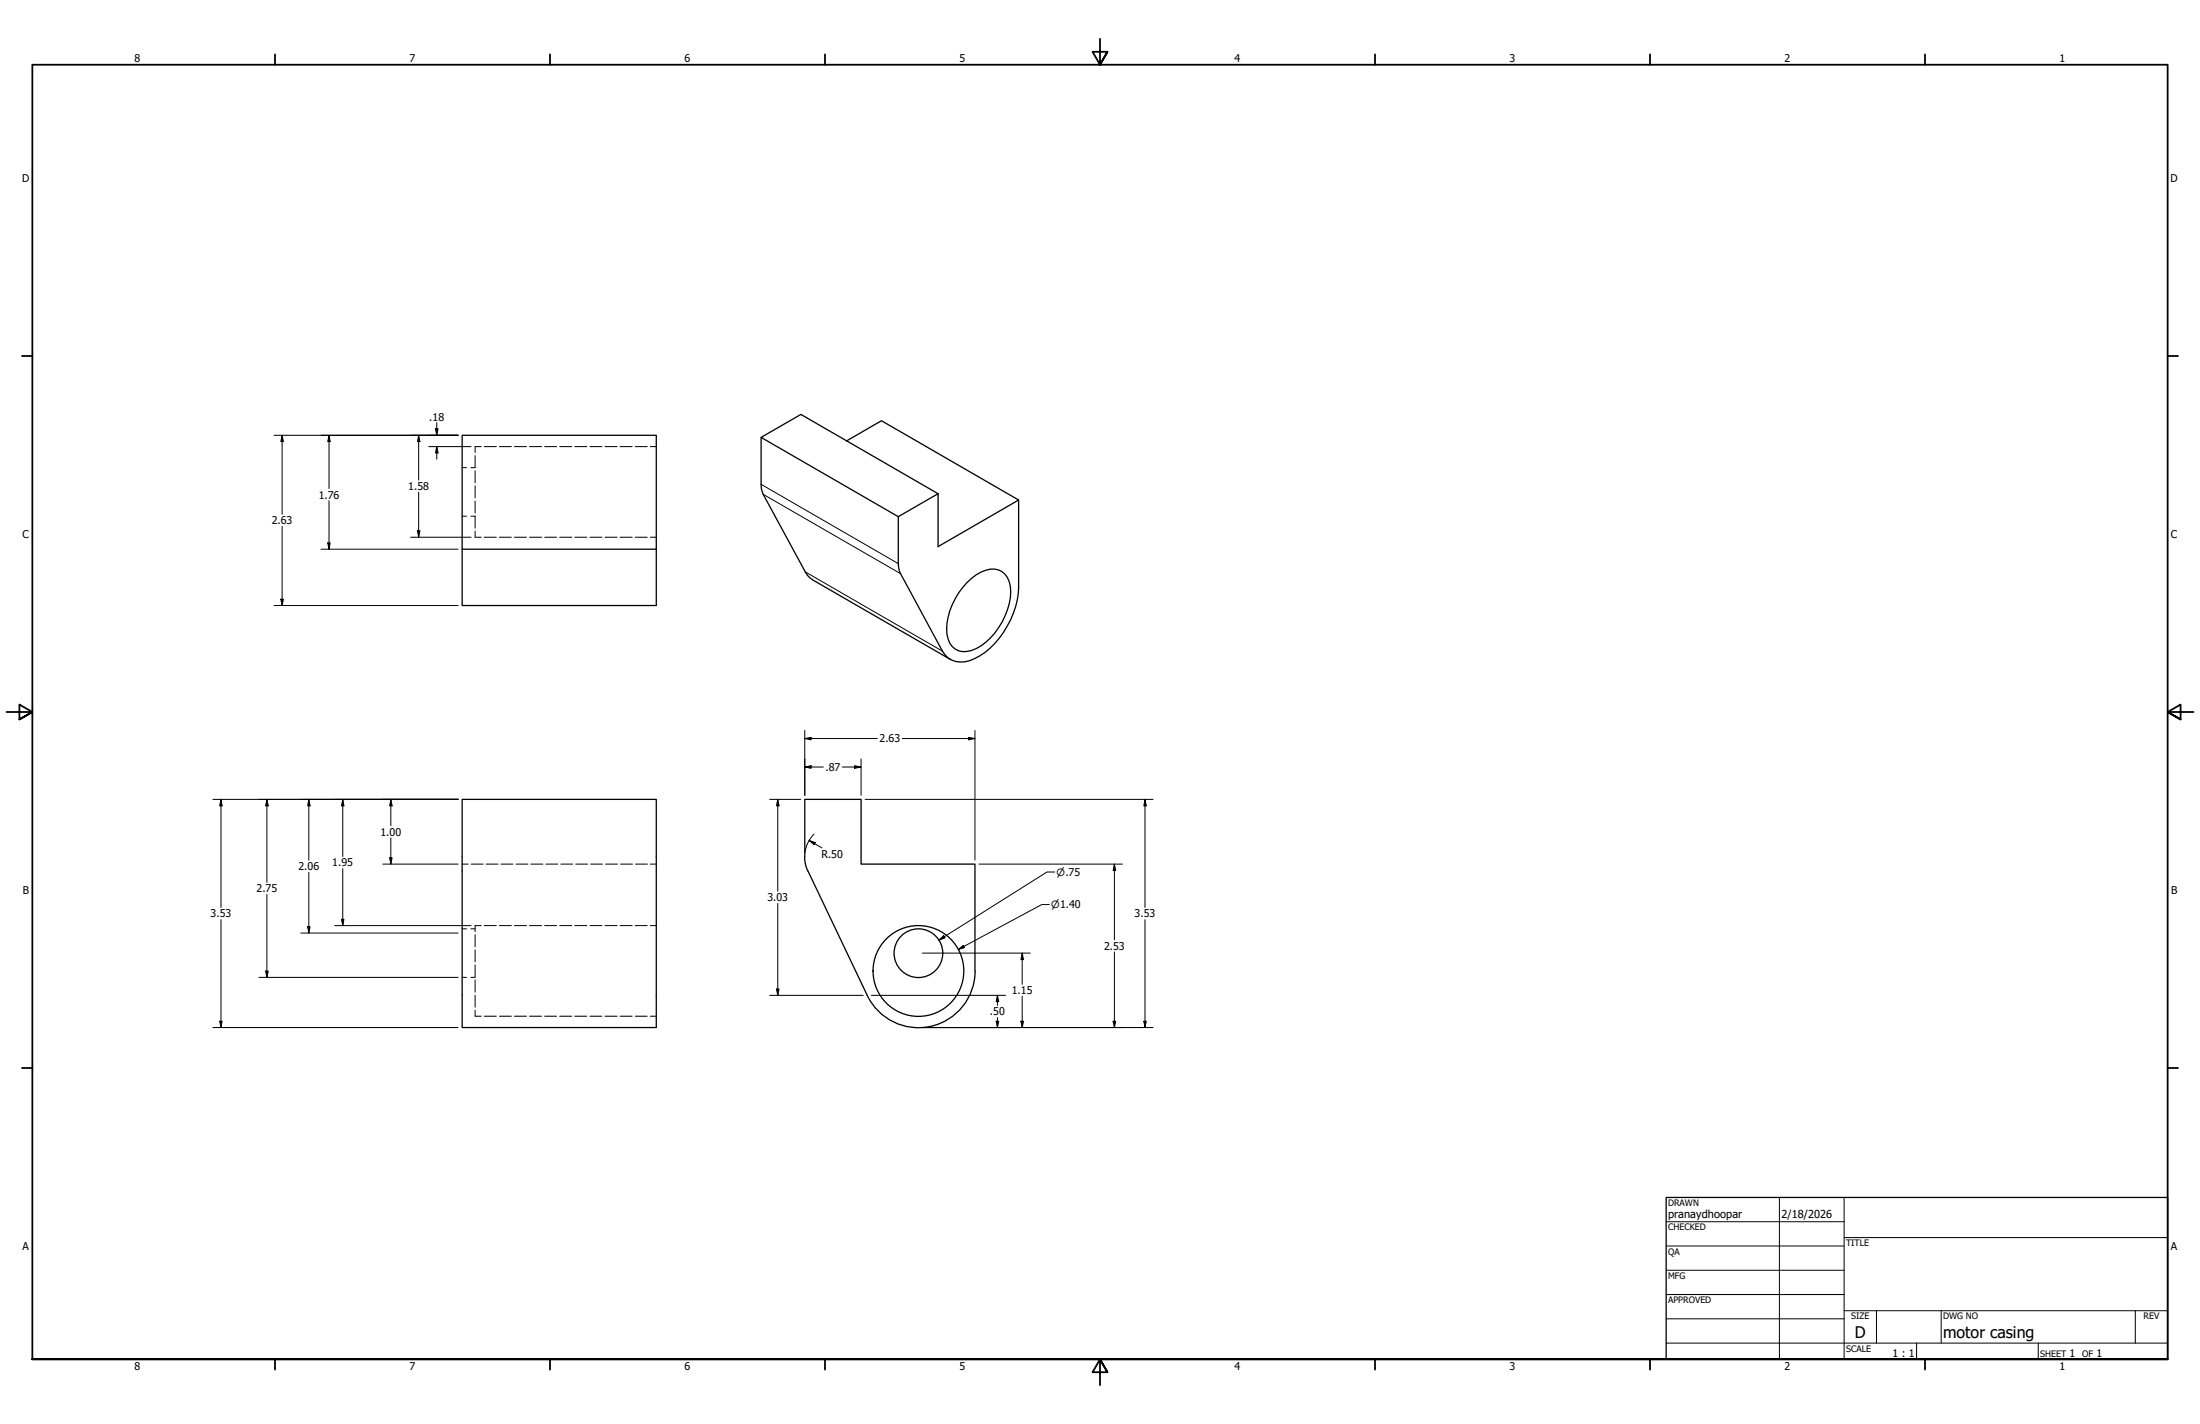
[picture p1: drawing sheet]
<svg xmlns="http://www.w3.org/2000/svg" width="864mm" height="559mm" viewBox="0 0 864 559" stroke-linecap="round" stroke-linejoin="round" font-family="sans-serif">
<!-- layer: Hidden (ANSI) -->
<g fill="none" stroke="#000" stroke-width=".39">
<path d="M186.5 178.8v4.7h-1.7M188.9 175.3h-2.4v2.3M190.1 175.3h4.7M196 175.3h4.7M201.9 175.3h4.8M207.8 175.3h4.8M213.8 175.3h4.7M219.7 175.3h4.8M225.6 175.3h4.8M231.6 175.3h4.7M237.5 175.3h4.8M243.4 175.3h4.8"/>
<path d="M249.4 175.3h4.7M255.3 175.3h2.3M181.4 183.5h1.7M186.5 184.7v4.8M186.5 190.6v4.8M186.5 196.6v4.7M181.4 202.6h1.7M184.8 202.6h1.7M186.5 202.5v4.8M186.5 208.4v2.4h2.4M190.1 210.8h4.7M196 210.8h4.7"/>
<path d="M201.9 210.8h4.8M207.8 210.8h4.8M213.8 210.8h4.7M219.7 210.8h4.8M225.6 210.8h4.8M231.6 210.8h4.7M237.5 210.8h4.8M243.4 210.8h4.8M249.4 210.8h4.7M255.3 210.8h2.3M181.4 339.1h2.4M185 339.1h4.7"/>
<path d="M190.8 339.1h4.7M196.7 339.1h4.7M202.6 339.1h4.7M208.4 339.1h4.7M214.2 339.1h4.7M220.2 339.1h4.6M226 339.1h4.7M231.8 339.1h4.7M237.7 339.1h4.7M243.6 339.1h4.7M249.4 339.1h4.7M255.3 339.1h2.3"/>
<path d="M181.4 364.5h1.7M184.8 364.5h1.7M186.5 366.8v4.7M186.5 372.7v4.7M186.5 378.7v4.7M188.9 363.2h-2.4v2.4M190.1 363.2h4.7M196 363.2h4.7M201.9 363.2h4.8M207.8 363.2h4.8M213.8 363.2h4.7M219.7 363.2h4.8"/>
<path d="M225.6 363.2h4.8M231.6 363.2h4.7M237.5 363.2h4.8M243.4 363.2h4.8M249.4 363.2h4.7M255.3 363.2h2.3M181.4 383.5h1.7M184.8 383.5h1.7M186.5 384.6v4.7M186.5 390.5v4.7M186.5 396.4v2.4h2.4M190.1 398.8h4.7"/>
<path d="M196 398.8h4.7M201.9 398.8h4.8M207.8 398.8h4.8M213.8 398.8h4.7M219.7 398.8h4.8M225.6 398.8h4.8M231.6 398.8h4.7M237.5 398.8h4.8M243.4 398.8h4.8M249.4 398.8h4.7M255.3 398.8h2.3"/>
</g>
<!-- layer: Visible (ANSI) -->
<g fill="none" stroke="#000" stroke-width=".51">
<path d="M298.8 171.6v18.5l.3 2.7 17.8 32.9 2.3 1.9 53.9 31.2M332.3 173l13.7-7.9 53.9 31.1M368.2 193.7l-53.8-31.1-15.6 9 53.8 31.2M181.4 215.5v22.1h76.2v-66.8h-76.2v44.7h76.2M352.6 202.8l15.6-9.1v20.8l31.7-18.3v34.2a35 35 0 0 1-15.3 27 10.9 10.9 0 0 1-12.4 .8l-2.2-2.7-17-31.5-.4-2.8zM379.5 228.7a14.5 14.5 0 0 1 11-5.4 7.2 7.2 0 0 1 6.1 6.9 26.8 26.8 0 0 1-13.4 24.3 7.4 7.4 0 0 1-10.4-2.2 19.6 19.6 0 0 1 2.2-17.4l1.3-2.2zM181.4 313.7h76.2v89.5h-76.2zM315.8 336.3a12.7 12.7 0 0 0 1.3 5.4l23.3 48.9a22.3 22.3 0 0 0 25 12.1 22.3 22.3 0 0 0 17.4-21.7M315.9 336.2v-22.5h22.1v25.4h44.7v41.9"/>
<circle cx="360.5" cy="374" r="9.6"/>
<circle cx="360.5" cy="381" r="17.8"/>
</g>
<!-- layer: Visible Narrow (ANSI) -->
<path d="M298.8 190.1l53.8 31.1M299.6 194l53.9 31.1M316.1 224.4l53.9 31.1" fill="none" stroke="#000" stroke-width=".39"/>
<!-- layer: Border (ANSI) -->
<g fill="none" stroke="#000" stroke-width=".7">
<path d="M431.8 15.2v10.2l-2.9-5.1h5.8l-2.9 5.1 2.9-5.1M107.9 21.3v4.1M215.9 21.3v4.1M323.8 21.3v4.1M539.8 21.3v4.1M647.7 21.3v4.1M755.6 21.3v4.1M8.6 139.7h4.1M850.9 139.7h4.1M2.5 279.4h10.2l-5.1-2.9v5.8l5.1-2.9-5.1 2.9M861.1 279.4h-10.2l5.1-2.9v5.8l-5.1-2.9 5.1 2.9M8.6 419.1h4.1"/>
<path d="M850.9 419.1h4.1M12.7 533.4v-508h838.2v508h-838.2h838.2M107.9 533.4v4.1M215.9 533.4v4.1M323.8 533.4v4.1M434.7 538.5l-2.9-5.1 2.9 5.1h-5.8l2.9-5.1v10.2M539.8 533.4v4.1M647.7 533.4v4.1M755.6 533.4v4.1"/>
</g>
<!-- layer: Title (ANSI) -->
<g fill="none" stroke="#000" stroke-width=".39">
<path d="M654 479.4h69.9M698.5 469.9v63.5M723.9 469.9v63.5M654 488.9h69.9M654 498.5h69.9M723.9 485.6h127M654 508h69.9M654 517.5h69.9M723.9 514.3h127M736.6 514.3v12.7M762 514.3v12.7M838.2 514.3v12.7"/>
<path d="M654 527h196.9M752.3 527v6.4M800.1 527v6.4"/>
</g>
<path d="M654 469.9h196.9v63.5h-196.9z" fill="none" stroke="#000" stroke-width=".51"/>
<!-- layer: Dimension (ANSI) -->
<g fill="none" stroke="#000" stroke-width=".39">
<path d="M107.6 170.8h72.2M110.7 170.8l.6 2.5h-1.1zM110.7 170.8v31M129.2 170.8l.4 2.5h-.9zM129.2 170.8v20.9M164.3 170.8l.5 2.5h-.9zM164.3 170.8v17.6M168.3 175.3h16.6M170.9 168.3h1.1l-.6 2.5zM171.4 175.3l.6 2.4h-1.1zM171.4 165.9v4.9M171.4 175.3v4.9"/>
<path d="M129.2 196.5v19M164.3 193.2v17.6M110.7 206.6v31M126 215.5h53.8M128.7 213h.9l-.4 2.5zM161.2 210.8h23.7M163.9 208.3h.9l-.5 2.5zM107.6 237.6h72.2M110.2 235.1h1.1l-.6 2.5zM315.9 289.8l2.5-.4v.9zM315.9 286.6v25.5M315.9 289.8h28.5"/>
<path d="M338 297.8v14.3M354.2 289.8h28.5M380.2 289.4l2.5 .4-2.5 .5zM382.7 286.6v50.9M83.6 313.7h96.2M86.7 313.7l.5 2.5h-1zM86.7 313.7v42.4M104.8 313.7l.5 2.5h-1zM104.8 313.7v32.6M121.2 313.7l.5 2.5h-.9zM121.2 313.7v23.9M134.6 313.7l.4 2.5h-1z"/>
<path d="M134.6 313.7v22.4M153.4 313.7l.5 2.5h-.9zM153.4 313.7v10.3M302.1 313.7h12.2M305.3 313.7l.5 2.5h-1zM305.3 313.7v36.1M315.9 301l2.5-.5v1zM315.9 301h7.3M330.6 301h7.4M335.5 300.5l2.5 .5-2.5 .5zM339.6 313.7h113M449.5 313.7l.5 2.5h-1z"/>
<path d="M449.5 313.7v42.4M150.2 339.1h29.6M153 336.6h.9l-.5 2.5zM153.4 328.8v10.3M317.6 329.8l2.4 .8-.5 .9zM317.6 329.8l5 2.9M319.6 327.3a12.7 12.7 0 0 0-3.7 7.4M384.3 339.1h56.3M437.5 339.1l.5 2.5h-1.1zM437.5 339.1v29.7M104.8 351v32.5M121.2 342.3v23.8"/>
<path d="M134.6 340.9v22.3M305.3 354.5v36.1M411.9 355h-3l-32.7 17.6M414 342.2h-3l-42.4 26.7M86.7 360.9v42.3M118 366.1h61.8M120.8 363.7h.9l-.5 2.4zM131.4 363.2h53.5M134 360.7h1l-.4 2.5zM362.1 374h42.3M368.6 368.9l1.8-1.7 .6 .8zM376.2 372.6l1.9-1.6 .5 .9z"/>
<path d="M401.3 374l.5 2.6h-1.1zM401.3 374v12.3M437.5 373.6v29.6M449.5 360.9v42.3M101.6 383.5h78.2M104.3 381.1h1l-.5 2.4zM302.1 390.6h36.7M304.8 388.1h1l-.5 2.5zM342 390.6h52.7M391.5 390.6l.5 2.5h-1zM391.5 390.6v3.9M391.5 399.3v3.9"/>
<path d="M401.3 391v12.2M83.6 403.2h96.2M86.2 400.7h1l-.5 2.5zM362.1 403.2h90.5M391 400.7h1l-.5 2.5zM400.7 400.7h1.1l-.5 2.5zM436.9 400.7h1.1l-.5 2.5zM449 400.7h1l-.5 2.5z"/>
</g>
<g fill="#000">
<path d="M110.7 170.8l.6 2.5h-1.1zM129.2 170.8l.4 2.5h-.9zM164.3 170.8l.5 2.5h-.9zM170.9 168.3h1.1l-.6 2.5zM171.4 175.3l.6 2.4h-1.1zM128.7 213h.9l-.4 2.5zM163.9 208.3h.9l-.5 2.5zM110.2 235.1h1.1l-.6 2.5zM315.9 289.8l2.5-.4v.9zM380.2 289.4l2.5 .4-2.5 .5zM86.7 313.7l.5 2.5h-1zM104.8 313.7l.5 2.5h-1z"/>
<path d="M121.2 313.7l.5 2.5h-.9zM134.6 313.7l.4 2.5h-1zM153.4 313.7l.5 2.5h-.9zM305.3 313.7l.5 2.5h-1zM315.9 301l2.5-.5v1zM335.5 300.5l2.5 .5-2.5 .5zM449.5 313.7l.5 2.5h-1zM153 336.6h.9l-.5 2.5zM317.6 329.8l2.4 .8-.5 .9zM437.5 339.1l.5 2.5h-1.1zM120.8 363.7h.9l-.5 2.4zM134 360.7h1l-.4 2.5z"/>
<path d="M368.6 368.9l1.8-1.7 .6 .8zM376.2 372.6l1.9-1.6 .5 .9zM401.3 374l.5 2.6h-1.1zM104.3 381.1h1l-.5 2.4zM304.8 388.1h1l-.5 2.5zM391.5 390.6l.5 2.5h-1zM86.2 400.7h1l-.5 2.5zM391 400.7h1l-.5 2.5zM400.7 400.7h1.1l-.5 2.5zM436.9 400.7h1.1l-.5 2.5zM449 400.7h1l-.5 2.5z"/>
</g>
<g font-size="6.3">
<text x="728.1" y="524.9">D</text>
<text x="762.8" y="525">motor casing</text>
</g>
<g font-size="4.3">
<text x="654.8" y="477.8">pranaydhoopar</text>
<text x="699.3" y="478">2/18/2026</text>
</g>
<g font-size="4.2">
<text x="52.8" y="24.4">8</text>
<text x="160.8" y="24.4">7</text>
<text x="268.7" y="24.4">6</text>
<text x="376.7" y="24.4">5</text>
<text x="484.6" y="24.4">4</text>
<text x="592.6" y="24.4">3</text>
<text x="700.5" y="24.4">2</text>
<text x="808.5" y="24.4">1</text>
<text x="8.8" y="71.4">D</text>
<text x="852" y="71.4">D</text>
<text x="168.5" y="165">.18</text>
<text x="125.1" y="195.6">1.76</text>
<text x="160.3" y="192.3">1.58</text>
<text x="106.7" y="205.7">2.63</text>
<text x="8.9" y="211.1">C</text>
<text x="852.2" y="211.1">C</text>
<text x="345.2" y="291.3">2.63</text>
<text x="324" y="302.5">.87</text>
<text x="149.4" y="327.9">1.00</text>
<text x="117.2" y="341.4">2.06</text>
<text x="130.4" y="340">1.95</text>
<text x="322.5" y="336.7">R.50</text>
<text x="9" y="350.8">B</text>
<text x="100.7" y="350.1">2.75</text>
<text x="301.2" y="353.7">3.03</text>
<text x="852.2" y="350.8">B</text>
<text x="82.6" y="360">3.53</text>
<text x="445.4" y="360">3.53</text>
<text x="433.4" y="372.7">2.53</text>
<text x="397.2" y="390.1">1.15</text>
<text x="388.6" y="398.5">.50</text>
<text x="8.9" y="490.5">A</text>
<text x="852.2" y="490.5">A</text>
<text x="742.9" y="532.6">1 : 1</text>
<text x="812.4" y="532.6">1</text>
<text x="823" y="532.6">1</text>
<text x="52.8" y="537.5">8</text>
<text x="160.8" y="537.5">7</text>
<text x="268.7" y="537.5">6</text>
<text x="376.7" y="537.5">5</text>
<text x="484.6" y="537.5">4</text>
<text x="592.6" y="537.5">3</text>
<text x="700.5" y="537.5">2</text>
<text x="808.5" y="537.5">1</text>
</g>
<g font-size="3.9">
<text x="414.8" y="343.7">⌀.75</text>
<text x="412.7" y="356.4">⌀1.40</text>
</g>
<g font-size="3.5">
<text x="654.8" y="473.2">DRAWN</text>
<text x="654.8" y="482.8">CHECKED</text>
<text x="724.7" y="488.9">TITLE</text>
<text x="654.8" y="492.3">QA</text>
<text x="654.8" y="501.8">MFG</text>
<text x="654.8" y="511.4">APPROVED</text>
<text x="726.7" y="517.7">SIZE</text>
<text x="762.8" y="517.7">DWG NO</text>
<text x="841.4" y="517.7">REV</text>
<text x="724.7" y="530.4">SCALE</text>
<text x="800.9" y="532.6">SHEET</text>
<text x="817.4" y="532.6">OF</text>
</g>
</svg>
